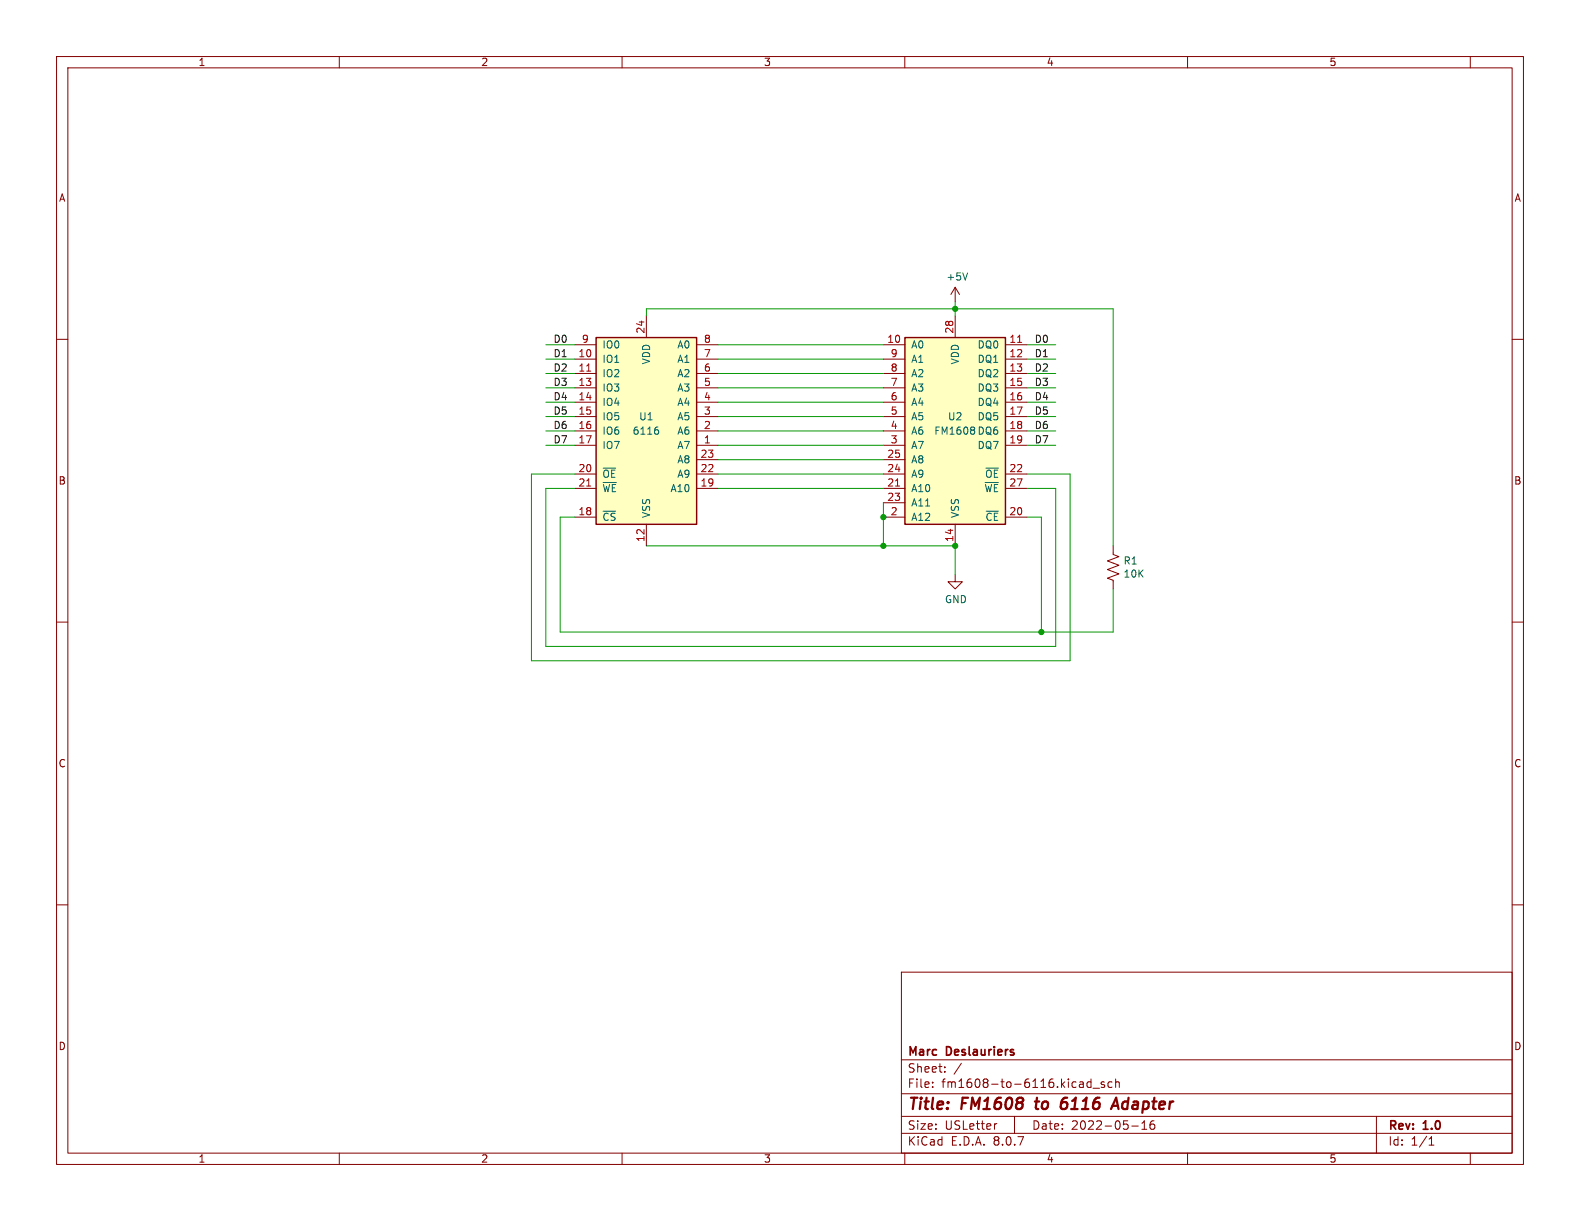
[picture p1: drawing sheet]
<svg xmlns="http://www.w3.org/2000/svg" width="279mm" height="216mm" viewBox="0 0 279 216" stroke-linecap="round" stroke-linejoin="round" font-family="sans-serif">
<g fill="none" stroke="#840000" stroke-width=".18">
<path d="M10 10h259.4v195.9h-259.4zM12 12h255.4v191.9h-255.4zM60 10v2M110 10v2M160 10v2M210 10v2M260 10v2M10 60h2M267.4 60h2M10 110h2M168.9 101.6v1.3h1.3l-1.3 1.2-1.3-1.2h1.3M267.4 110h2"/>
<path d="M10 160h2M159.4 171.9h108v32h-108zM267.4 160h2M159.4 197.4h108M159.4 193.4h108M159.4 187.4h108M164.9 192.1v.2M164.9 191.4v.1M167.1 189.4v.2M167.1 188.7v.1M170 188l-1.3 1.9M176.3 198.7l-.3 .1"/>
<path d="M179.4 197.4v3M192.9 190.8v1.5M192.9 191.4l-.4-.1-.3 .3v.4l.2 .2h.5M193.3 192.4h1.1M195.3 191.4l-.4-.1-.2 .2 .1 .2 .5 .2v.3h-.6M196.6 191.4l-.4-.1-.3 .3v.4l.2 .2h.5M197.3 191.4l.2-.1 .4 .1v.9M197.3 190.8v1.5M200.1 199.1h1.2M201.9 199.7h.9M201.9 198.6l.5-.4v1.5M203.6 198.3a1.17 1.17 0 0 0-.1 1.3h.6l.1-.6-.3-.2h-.4l-.1 .2"/>
<path d="M243.4 197.4v6.5M60 203.9v2M110 203.9v2M159.4 200.4h108M160 203.9v2M210 203.9v2M252.7 202.5h.9M252.7 201.4l.4-.4v1.5M260 203.9v2"/>
</g>
<path d="M183 194.8h.8M183.4 194.1l-.2 1.7 .2 .3M187.6 195.9l.1 .1a.66 .66 0 0 0 .9-.1M188.6 195a.66 .66 0 0 0-1 .2M188.7 194.1a.91 .91 0 0 0-1 .9M196.5 196.1l.9-2 .4 2M196.7 195.5h1" fill="none" stroke="#840000" stroke-width=".4"/>
<path d="M105.4 59.7h17.8v33h-17.8z" fill="#ffffc2"/>
<path d="M105.4 59.7h17.8v33h-17.8z" fill="none" stroke="#840000" stroke-width=".25"/>
<g fill="none" stroke="#840000" stroke-width=".18">
<path d="M114.3 55.9v3.8M101.6 78.7h3.8M101.6 63.5h3.8M101.6 66h3.8M101.6 68.6h3.8M101.6 71.1h3.8M101.6 73.7h3.8M101.6 76.2h3.8M101.6 61h3.8M123.2 78.7h3.8M123.2 63.5h3.8M123.2 66h3.8"/>
<path d="M123.2 68.6h3.8M123.2 71.1h3.8M123.2 73.7h3.8M123.2 76.2h3.8M123.2 61h3.8M101.6 91.4h3.8M101.6 86.4h3.8M101.6 83.8h3.8M114.3 92.7v3.8M123.2 86.4h3.8M123.2 83.8h3.8M123.2 81.3h3.8"/>
<path d="M196.8 96.5v1.5l1.1 .4-2.1 .8 2.1 .7-2.1 .8 2.1 .8-2.1 .7 1 .4v1.5"/>
</g>
<path d="M103.7 65.6h.8M103.7 85.9h.8" fill="none" stroke="#a90000" stroke-width=".18"/>
<path d="M116.1 75.5h.3M116.2 76l.3 .2v.3l-.3 .3" fill="none" stroke="#006464" stroke-width=".18"/>
<path d="M160 59.7h17.8v33h-17.8z" fill="#ffffc2"/>
<path d="M160 59.7h17.8v33h-17.8z" fill="none" stroke="#840000" stroke-width=".25"/>
<g fill="none" stroke="#840000" stroke-width=".18">
<path d="M168.9 50.8v2.5M168.9 55.9v3.8M168.9 50.8l-.8 1.3M168.9 50.8l.8 1.3M156.2 61h3.8M156.2 63.5h3.8M156.2 66h3.8M156.2 68.6h3.8M156.2 71.1h3.8M156.2 73.7h3.8M156.2 76.2h3.8M156.2 78.7h3.8"/>
<path d="M177.8 61h3.8M177.8 63.5h3.8M177.8 66h3.8M177.8 68.6h3.8M177.8 71.1h3.8M177.8 73.7h3.8M177.8 76.2h3.8M177.8 78.7h3.8M156.2 91.4h3.8M156.2 86.4h3.8M156.2 83.8h3.8M156.2 88.9h3.8"/>
<path d="M156.2 81.3h3.8M168.9 92.7v3.8M177.8 91.4h3.8M177.8 86.4h3.8M177.8 83.8h3.8"/>
</g>
<path d="M179.9 60.5h.8M158.4 85.9h.7" fill="none" stroke="#a90000" stroke-width=".18"/>
<path d="M171.1 48.3l-.4 1.2" fill="none" stroke="#006464" stroke-width=".18"/>
<g fill="none" stroke="#009600" stroke-width=".18">
<path d="M114.3 55.9v-1.3h82.5v41.9M168.9 53.3v2.6M96.5 63.5h5.1M96.5 61h5.1M96.5 78.7h5.1M96.5 71.1h5.1M96.5 66h5.1M96.5 68.6h5.1M96.5 73.7h5.1M96.5 76.2h5.1M127 63.5h29.2M127 61h29.2"/>
<path d="M127 78.7h29.2M127 71.1h29.2M127 66h29.2M127 68.6h29.2M127 73.7h29.2M127 76.2h29.2M181.6 63.5h5.1M181.6 61h5.1M181.6 78.7h5.1M181.6 71.1h5.1M181.6 66h5.1M181.6 68.6h5.1"/>
<path d="M181.6 73.7h5.1M181.6 76.2h5.1M101.6 83.8h-7.6v33h95.2v-33h-7.6M101.6 86.4h-5.1v27.9h90.2v-27.9h-5.1M101.6 91.4h-2.5v20.4h97.7v-7.7M114.3 96.5h54.6v5.1M127 83.8h29.2M127 86.4h29.2M127 81.3h29.2M156.2 88.9v7.6M181.6 91.4h2.5v20.4"/>
</g>
<g fill="#009600" stroke="#009600" stroke-width=".18">
<circle cx="168.9" cy="96.5" r=".46"/>
<circle cx="156.2" cy="96.5" r=".46"/>
<circle cx="184.1" cy="111.8" r=".46"/>
<circle cx="156.2" cy="91.4" r=".46"/>
<circle cx="168.9" cy="54.6" r=".46"/>
</g>
<g font-size="2.8" fill="#840000">
<text x="160.4" y="196.8">Title:</text>
<text x="170.1" y="196.8">FM1608</text>
<text x="184" y="196.8">to</text>
<text x="189.3" y="196.8">6116</text>
<text x="199.2" y="196.8">Adapter</text>
</g>
<g font-size="2.1" fill="#840000">
<text x="160.4" y="189.9">Sheet:</text>
<text x="160.4" y="187.1">Marc</text>
<text x="167.4" y="187.1">Deslauriers</text>
<text x="160.4" y="192.6">File:</text>
<text x="166.5" y="192.6">fm1608-to-6116.kicad_sch</text>
<text x="160.4" y="202.8">KiCad</text>
<text x="160.4" y="200">Size:</text>
<text x="167.1" y="200">USLetter</text>
<text x="168.1" y="202.8">E.D.A.</text>
<text x="175.7" y="202.8">8.0.7</text>
<text x="182.4" y="200">Date:</text>
<text x="189.4" y="200">2022-05-16</text>
<text x="245.4" y="200.2">Rev:</text>
<text x="245.4" y="202.8">Id:</text>
<text x="249.5" y="202.8">1/1</text>
<text x="251.8" y="200.2">1.0</text>
</g>
<g font-size="1.8" fill="#840000">
<text x="35" y="11.9">1</text>
<text x="85" y="11.9">2</text>
<text x="135" y="11.9">3</text>
<text x="185" y="11.9">4</text>
<text x="235" y="11.9">5</text>
<text x="10.3" y="35.9">A</text>
<text x="267.7" y="35.9">A</text>
<text x="10.3" y="85.9">B</text>
<text x="267.7" y="85.9">B</text>
<text x="10.3" y="135.9">C</text>
<text x="267.7" y="135.9">C</text>
<text x="10.3" y="185.9">D</text>
<text x="267.7" y="185.9">D</text>
<text x="35" y="205.8">1</text>
<text x="85" y="205.8">2</text>
<text x="135" y="205.8">3</text>
<text x="185" y="205.8">4</text>
<text x="235" y="205.8">5</text>
</g>
<g font-size="1.8" fill="#006464">
<text x="167.3" y="49.8">+5V</text>
<text x="106.4" y="64.4">IO1</text>
<text x="106.4" y="61.8">IO0</text>
<text x="115.2" y="64.5" transform="rotate(-90 115.2 64.5)">VDD</text>
<text x="119.7" y="64.4">A1</text>
<text x="119.7" y="61.8">A0</text>
<text x="161" y="61.8">A0</text>
<text x="161" y="64.4">A1</text>
<text x="169.8" y="64.5" transform="rotate(-90 169.8 64.5)">VDD</text>
<text x="172.8" y="61.8">DQ0</text>
<text x="172.8" y="64.4">DQ1</text>
<text x="106.4" y="66.9">IO2</text>
<text x="106.4" y="69.4">IO3</text>
<text x="106.4" y="72">IO4</text>
<text x="119.7" y="72">A4</text>
<text x="119.7" y="69.4">A3</text>
<text x="119.7" y="66.9">A2</text>
<text x="161" y="72">A4</text>
<text x="161" y="69.4">A3</text>
<text x="161" y="66.9">A2</text>
<text x="172.8" y="66.9">DQ2</text>
<text x="172.8" y="69.4">DQ3</text>
<text x="172.8" y="72">DQ4</text>
<text x="106.4" y="74.5">IO5</text>
<text x="106.4" y="77.1">IO6</text>
<text x="111.8" y="77.1">6116</text>
<text x="112.9" y="74.5">U1</text>
<text x="119.7" y="77.1">A6</text>
<text x="119.7" y="74.5">A5</text>
<text x="161" y="77.1">A6</text>
<text x="161" y="74.5">A5</text>
<text x="165.1" y="77.1">FM1608 DQ6</text>
<text x="167.5" y="74.5">U2</text>
<text x="172.8" y="74.5">DQ5</text>
<text x="106.4" y="79.6">IO7</text>
<text x="119.7" y="79.6">A7</text>
<text x="119.7" y="82.1">A8</text>
<text x="161" y="82.1">A8</text>
<text x="161" y="79.6">A7</text>
<text x="172.8" y="79.6">DQ7</text>
<text x="106.4" y="84.7">~{OE}</text>
<text x="106.4" y="87.2">~{WE}</text>
<text x="118.5" y="87.2">A10</text>
<text x="119.7" y="84.7">A9</text>
<text x="161" y="87.2">A10</text>
<text x="161" y="89.8">A11</text>
<text x="161" y="84.7">A9</text>
<text x="174" y="87.2">~{WE}</text>
<text x="174.1" y="84.7">~{OE}</text>
<text x="106.4" y="92.3">~{CS}</text>
<text x="115.2" y="91.7" transform="rotate(-90 115.2 91.7)">VSS</text>
<text x="161" y="92.3">A12</text>
<text x="169.8" y="91.7" transform="rotate(-90 169.8 91.7)">VSS</text>
<text x="174.2" y="92.3">~{CE}</text>
<text x="198.6" y="100">R1</text>
<text x="167" y="106.9">GND</text>
<text x="198.6" y="102.3">10K</text>
</g>
<g font-size="1.8" fill="#a90000">
<text x="114" y="59.1" transform="rotate(-90 114 59.1)">24</text>
<text x="168.7" y="59.1" transform="rotate(-90 168.7 59.1)">28</text>
<text x="102.2" y="63.2">10</text>
<text x="102.2" y="65.8">11</text>
<text x="102.8" y="60.7">9</text>
<text x="124.4" y="65.8">6</text>
<text x="124.4" y="63.2">7</text>
<text x="124.4" y="60.7">8</text>
<text x="156.8" y="60.7">10</text>
<text x="157.4" y="65.8">8</text>
<text x="157.4" y="63.2">9</text>
<text x="178.4" y="60.7">11</text>
<text x="178.4" y="63.2">12</text>
<text x="178.4" y="65.8">13</text>
<text x="102.2" y="68.3">13</text>
<text x="102.2" y="70.9">14</text>
<text x="124.4" y="70.9">4</text>
<text x="124.4" y="68.3">5</text>
<text x="157.4" y="70.9">6</text>
<text x="157.4" y="68.3">7</text>
<text x="178.4" y="68.3">15</text>
<text x="178.4" y="70.9">16</text>
<text x="102.2" y="73.4">15</text>
<text x="102.2" y="75.9">16</text>
<text x="124.4" y="75.9">2</text>
<text x="124.4" y="73.4">3</text>
<text x="157.4" y="75.9">4</text>
<text x="157.4" y="73.4">5</text>
<text x="178.4" y="73.4">17</text>
<text x="178.4" y="75.9">18</text>
<text x="102.2" y="78.5">17</text>
<text x="102.2" y="83.6">20</text>
<text x="123.8" y="83.6">22</text>
<text x="123.8" y="81">23</text>
<text x="124.4" y="78.5">1</text>
<text x="156.8" y="83.6">24</text>
<text x="156.8" y="81">25</text>
<text x="157.4" y="78.5">3</text>
<text x="178.4" y="78.5">19</text>
<text x="178.4" y="83.6">22</text>
<text x="102.2" y="86.1">21</text>
<text x="123.8" y="86.1">19</text>
<text x="156.8" y="86.1">21</text>
<text x="156.8" y="88.6">23</text>
<text x="178.4" y="86.1">27</text>
<text x="102.2" y="91.2">18</text>
<text x="114" y="95.9" transform="rotate(-90 114 95.9)">12</text>
<text x="157.4" y="91.2">2</text>
<text x="168.7" y="95.9" transform="rotate(-90 168.7 95.9)">14</text>
<text x="178.4" y="91.2">20</text>
</g>
<g font-size="1.8" fill="#0f0f0f">
<text x="97.8" y="60.7">D0</text>
<text x="97.8" y="63.2">D1</text>
<text x="97.8" y="65.8">D2</text>
<text x="182.9" y="63.2">D1</text>
<text x="182.9" y="65.8">D2</text>
<text x="182.9" y="60.7">D0</text>
<text x="97.8" y="68.3">D3</text>
<text x="97.8" y="70.9">D4</text>
<text x="182.9" y="70.9">D4</text>
<text x="182.9" y="68.3">D3</text>
<text x="97.8" y="75.9">D6</text>
<text x="97.8" y="73.4">D5</text>
<text x="182.9" y="73.4">D5</text>
<text x="182.9" y="75.9">D6</text>
<text x="97.8" y="78.5">D7</text>
<text x="182.9" y="78.5">D7</text>
</g>
</svg>
